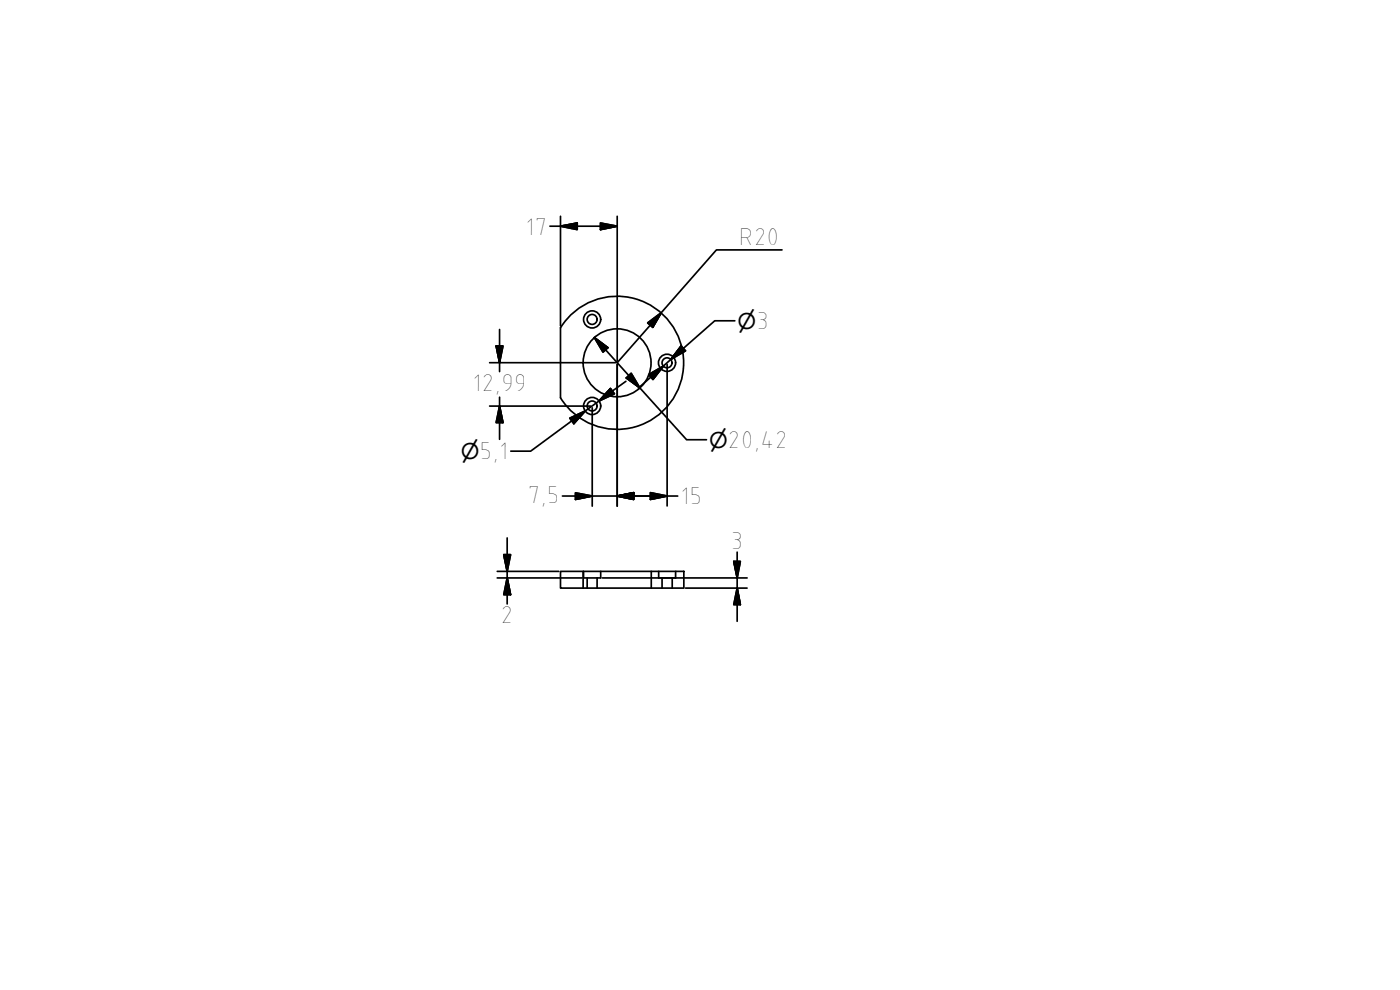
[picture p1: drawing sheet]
<svg xmlns="http://www.w3.org/2000/svg" width="420mm" height="297mm" viewBox="0 0 420 297" stroke-linecap="round" stroke-linejoin="round" font-family="sans-serif">
<!-- layer: AM_0 -->
<g fill="none" stroke="#000" stroke-width=".51">
<path d="M165 67.9h20.2M168.2 67.9l5-1v2zM168.2 64.9v32.9M180.2 66.9l5 1-5 1zM185.2 64.9v43.4M234.7 75h-19.7l-29.8 33.8M149.9 98.9v12.6M168.2 98.3v21.1a20 20 0 0 0 30 4.6 20 20 0 0 0 0-30.3 20 20 0 0 0-30 4.6M194.4 96.9l4-3.1-2.5 4.4zM220.5 96.3h-6l-13.1 11.5M146.9 108.8h37.8M148.9 103.8h2l-1 5z"/>
<path d="M149.9 119.2v12.6M178.4 101.3l4 3-1.4 1.3zM178.4 101.3l27.7 30.6h5.9M183.2 116.6l1.2 1.6-4.6 2.1zM185.2 109.3v42.6M187.8 114.4l-12.2 8.9M188 113.4l1.4-1.4 2.6 4.4zM194.7 112.4l4.4-2.6-3.1 4zM200.2 109.3v42.5M201.4 107.8l-9.8 8.6M204.4 103.8l1.3 1.5-4.3 2.5zM205.1 104.5l-3.7 3.3"/>
<path d="M146.9 121.8h30.3M149.9 121.8l1 5h-2zM171 125.5l4.6-2.2-3.4 3.8zM175.6 123.3l-16.3 12.1h-6M175.6 123.3l-4 3M177.7 122.4v29.5M168.8 148.8h34.6M172.7 147.9l5 .9-5 1zM185.2 148.8l5-.9v1.9zM185.2 148.8l5-1v2zM195.2 147.8l5 1-5 1zM149.2 173.4h25.5"/>
<path d="M149.2 171.4h18.5M151.2 166.4h2l-1 5zM152.2 173.4l1 5h-2zM152.2 161.4v19.8M168.2 171.4h37v5.1h-37zM175 171.4v5.1M175.1 171.4v2h5.2v-2M176.2 173.4v3.1M179.2 173.4v3.1M180.8 173.4h43.4M195.5 171.4v5.1M197.7 171.4v2"/>
<path d="M198.7 173.4v3.1M201.7 173.4v3.1M202.8 171.4v2M205.7 176.5h18.5M220.2 168.5h2l-1 4.9zM221.2 176.5l1 4.9h-2zM221.2 165.7v20.7"/>
<circle cx="177.7" cy="95.8" r="2.57"/>
<circle cx="177.7" cy="95.8" r="1.49"/>
<circle cx="185.2" cy="108.9" r="10.2"/>
<circle cx="200.2" cy="108.9" r="2.57"/>
<circle cx="200.2" cy="108.9" r="1.49"/>
<circle cx="177.7" cy="121.8" r="2.57"/>
<circle cx="177.7" cy="121.8" r="1.49"/>
</g>
<g fill="#000" stroke="#000" stroke-width=".51">
<path d="M168.2 67.9l5-1zM168.2 67.9l5-1v2zM180.2 68.9l5-1zM180.2 66.9l5 1-5 1zM198.4 93.8l-2.5 4.4zM194.4 96.9l4-3.1-2.5 4.4zM148.9 103.8l1 5zM148.9 103.8h2l-1 5zM178.4 101.3l4 3zM178.4 101.3l4 3-1.4 1.3zM183.2 116.6l-3.4 3.7zM183.2 116.6l1.2 1.6-4.6 2.1z"/>
<path d="M188 113.4l4 3zM188 113.4l1.4-1.4 2.6 4.4zM199.1 109.8l-3.1 4zM194.7 112.4l4.4-2.6-3.1 4zM204.4 103.8l-3 4zM204.4 103.8l1.3 1.5-4.3 2.5zM149.9 121.8l1 5zM149.9 121.8l1 5h-2zM175.6 123.3l-3.4 3.8zM171 125.5l4.6-2.2-3.4 3.8zM172.7 149.8l5-1zM172.7 147.9l5 .9-5 1z"/>
<path d="M185.2 148.8l5-.9zM185.2 148.8l5-.9v1.9zM185.2 148.8l5-1zM185.2 148.8l5-1v2zM195.2 149.8l5-1zM195.2 147.8l5 1-5 1zM151.2 166.4l1 5zM151.2 166.4h2l-1 5zM152.2 173.4l1 5zM152.2 173.4l1 5h-2zM220.2 168.5l1 4.9zM220.2 168.5h2l-1 4.9z"/>
<path d="M221.2 176.5l1 4.9zM221.2 176.5l1 4.9h-2z"/>
</g>
<g font-size="7.6">
<text x="157.6" y="70.4">17</text>
<text x="221.7" y="73.4">R20</text>
<text x="226.9" y="98.7">3</text>
<text x="141.7" y="117.3">12,99</text>
<text x="143.9" y="137.8">5,1</text>
<text x="218.4" y="134.4">20,42</text>
<text x="158.3" y="150.8">7,5</text>
<text x="204.2" y="151.3">15</text>
<text x="219.3" y="164.8">3</text>
<text x="150.2" y="187">2</text>
</g>
<g font-size="6.5">
<text x="221.3" y="98.7">⌀</text>
<text x="138.3" y="137.8">⌀</text>
<text x="212.8" y="134.4">⌀</text>
</g>
</svg>
